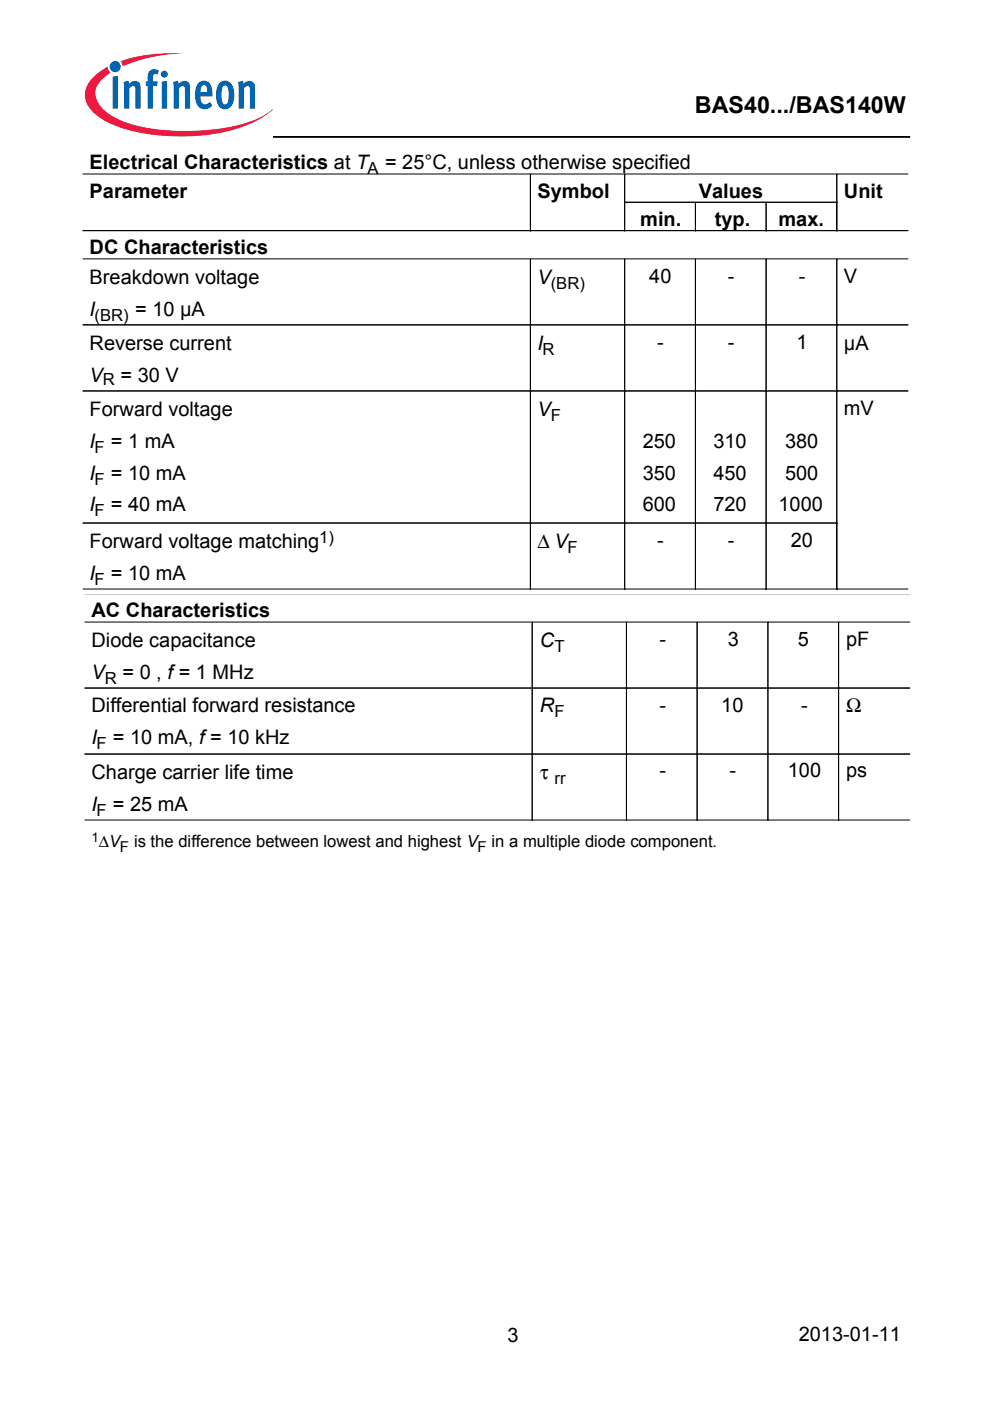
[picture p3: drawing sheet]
<svg xmlns="http://www.w3.org/2000/svg" width="210mm" height="297mm" viewBox="0 0 210 297" stroke-linecap="round" stroke-linejoin="round" font-family="sans-serif">
<path d="M58 29h134.9M58 29.1h134.9" fill="none" stroke="#000" stroke-width=".21"/>
<circle cx="24.4" cy="14.1" r="1.18" fill="#0066b3"/>
<g fill="#ed1941">
<path d="M25.5 13l.9-.3a34.7 34.7 0 0 1 12.9-1.3 34 34 0 0 0-12.6 2.4l-.7 .3-.1-.6z"/>
<path d="M19.5 16.6a12 12 0 0 1 3.3-2.5 1.61 1.61 0 0 0 .7 1.3l-.8 .5a5 5 0 0 0-2.5 4.1 6.5 6.5 0 0 0 3.7 4.7 29.2 29.2 0 0 0 13.1 3 40.5 40.5 0 0 0 18.3-2.9l2.5-1.7a17.9 17.9 0 0 1-8.6 4.5 44.6 44.6 0 0 1-23.9-.6 12.9 12.9 0 0 1-6.4-4.2 4.7 4.7 0 0 1 .6-6.2z"/>
</g>
<g fill="#0066b3">
<path d="M23.9 16.2l1.1-.1v6.9h-1.1z"/>
<path d="M26.2 17.4l1-.3 .1 .7a1.31 1.31 0 0 1 1.6-.6 1.31 1.31 0 0 1 .9 1.4v4.4h-1.1v-4.2a.55 .55 0 0 0-.4-.6 .55 .55 0 0 0-.7 .3l-.2 .3v4.2h-1.1v-4.2z"/>
<path d="M31.8 15l.9-.3 1 .3-.3 .8-.3-.1a.44 .44 0 0 0-.6 .4l-.1 1.2h1.1l-.2 .9h-.9v4.8h-1.1v-4.8h-.4v-.9h.4v-.8a1.94 1.94 0 0 1 .5-1.5z"/>
<path d="M36.7 17.4l1-.3 .1 .7a1.31 1.31 0 0 1 1.6-.6 1.31 1.31 0 0 1 .9 1.4v4.4h-1.1v-4.2a.55 .55 0 0 0-.4-.6 .55 .55 0 0 0-.7 .3l-.2 .3v4.2h-1.1v-4.2z"/>
<path d="M50.5 17.4l1-.3 .1 .7a1.31 1.31 0 0 1 1.6-.6 1.31 1.31 0 0 1 .9 1.4v4.4h-1.1v-4.2a.55 .55 0 0 0-.5-.6 .55 .55 0 0 0-.6 .3l-.2 .3v4.2h-1.1v-4.2z"/>
<path d="M34.3 17.3l1.1-.1v5.8h-1.1zM34.1 15.7a.75 .75 0 0 1 1.5 0 .75 .75 0 0 1-1.5 0z"/>
<path d="M42.8 18.3l-.3 1.2h1.4v-.8a.61 .61 0 0 0-.4-.6 .61 .61 0 0 0-.7 .2zM42.1 17.5a1.71 1.71 0 0 1 1.9-.2 1.71 1.71 0 0 1 1 1.6l.1 1.6h-2.6a1.18 1.18 0 0 0 .3 1.2 1.18 1.18 0 0 0 1.2 .3l.5-.4 .5 .8a2.02 2.02 0 0 1-2.4 .6 2.02 2.02 0 0 1-1.2-2.1v-1.8l.3-.9z"/>
<path d="M47.4 18.3a4.6 4.6 0 0 0 0 3.7l.3 .1a1.42 1.42 0 0 0 .8-1.6v-.8a1.29 1.29 0 0 0-.8-1.6zM46.7 17.5a1.75 1.75 0 0 1 2.8 1.2l.2 1.4a2.96 2.96 0 0 1-1.4 3 1.83 1.83 0 0 1-2.4-1.8l-.1-1.2a3.7 3.7 0 0 1 .9-2.6z"/>
</g>
<g fill="none" stroke="#000" stroke-width=".21">
<path d="M17.6 36.9h174.9M112.5 37v12M132.4 37v12M177.4 37v12M17.6 48.9h174.9M17.6 54.9h174.9M112.5 55v70M132.4 55v70M132.5 42.9h45M147.4 43v6M147.4 55v70M162.4 43v6"/>
<path d="M162.4 55v70M177.4 55v70M17.6 68.9h174.9M17.6 82.9h174.9M17.6 110.9h159.9M17.6 124.9h174.9M18 131.9h174.9M112.8 132v42M132.8 132v42M147.8 132v42M162.8 132v42M177.8 132v42"/>
<path d="M18 145.9h174.9M18 159.9h174.9M18 173.9h174.9"/>
</g>
<text font-size="4.9" x="147.3" y="23.9">BAS40.../BAS140W</text>
<g font-size="4.2">
<text x="19" y="35.9">Electrical Characteristics at T</text>
<text x="81.6" y="35.9">= 25°C, unless otherwise specified</text>
<text x="19" y="41.9">Parameter</text>
<text x="114" y="41.9">Symbol</text>
<text x="148.1" y="41.9">Values</text>
<text x="178.9" y="41.9">Unit</text>
<text x="135.8" y="47.9">min.</text>
<text x="151.6" y="47.9">typ.</text>
<text x="165.1" y="47.9">max.</text>
<text x="19" y="53.9">DC Characteristics</text>
<text x="137.7" y="59.9">40</text>
<text x="154.3" y="59.9">-</text>
<text x="169.4" y="59.9">-</text>
<text x="178.9" y="59.9">V</text>
<text x="19" y="60.3">Breakdown voltage</text>
<text x="114" y="60.3">V</text>
<text x="19" y="67">I</text>
<text x="28.7" y="67">= 10 µA</text>
<text x="19" y="74.3">Reverse current</text>
<text x="114" y="74.3">I</text>
<text x="139.4" y="73.9">-</text>
<text x="154.3" y="73.9">-</text>
<text x="168.8" y="73.9">1</text>
<text x="178.9" y="74.3">µA</text>
<text x="19" y="81">V</text>
<text x="25.6" y="81">= 30 V</text>
<text x="19" y="88.3">Forward voltage</text>
<text x="114" y="88.3">V</text>
<text x="178.9" y="87.9">mV</text>
<text x="19" y="95">I</text>
<text x="23.5" y="95">= 1 mA</text>
<text x="136.3" y="95">250</text>
<text x="151.3" y="95">310</text>
<text x="166.5" y="95">380</text>
<text x="19" y="101.7">I</text>
<text x="23.5" y="101.7">= 10 mA</text>
<text x="136.3" y="101.7">350</text>
<text x="151.3" y="101.7">450</text>
<text x="166.5" y="101.7">500</text>
<text x="19" y="108.4">I</text>
<text x="23.5" y="108.4">= 40 mA</text>
<text x="136.3" y="108.4">600</text>
<text x="151.3" y="108.4">720</text>
<text x="165.1" y="108.4">1000</text>
<text x="19" y="116.3">Forward voltage matching</text>
<text x="114" y="116.3">∆ V</text>
<text x="139.4" y="115.9">-</text>
<text x="154.3" y="115.9">-</text>
<text x="167.6" y="115.9">20</text>
<text x="19" y="123">I</text>
<text x="23.5" y="123">= 10 mA</text>
<text x="19.4" y="130.9">AC Characteristics</text>
<text x="19.4" y="137.3">Diode capacitance</text>
<text x="114.4" y="137.3">C</text>
<text x="139.8" y="136.9">-</text>
<text x="154.3" y="136.9">3</text>
<text x="169.2" y="136.9">5</text>
<text x="179.4" y="136.9">pF</text>
<text x="19.4" y="144">V</text>
<text x="26" y="144">= 0 , f= 1 MHz</text>
<text x="19.4" y="151">Differential forward resistance</text>
<text x="114.4" y="151">R</text>
<text x="139.8" y="151">-</text>
<text x="152.9" y="151">10</text>
<text x="169.9" y="151">-</text>
<text x="179.4" y="151">Ω</text>
<text x="19.4" y="157.7">I</text>
<text x="23.9" y="157.7">= 10 mA, f= 10 kHz</text>
<text x="19.4" y="165.1">Charge carrier life time</text>
<text x="114.4" y="165.1">τ</text>
<text x="139.8" y="164.8">-</text>
<text x="154.7" y="164.8">-</text>
<text x="167" y="164.8">100</text>
<text x="179.4" y="164.8">ps</text>
<text x="19.4" y="171.9">I</text>
<text x="23.9" y="171.9">= 25 mA</text>
<text x="107.6" y="284.6">3</text>
<text x="169.4" y="284.3">2013-01-11</text>
</g>
<g font-size="3.5">
<text x="77.9" y="37">A</text>
<text x="116.8" y="61.3">(BR)</text>
<text x="20.1" y="68.1">(BR)</text>
<text x="115" y="75.3">R</text>
<text x="21.8" y="81.7">R</text>
<text x="116.8" y="89.3">F</text>
<text x="20.1" y="96.1">F</text>
<text x="20.1" y="102.7">F</text>
<text x="20.1" y="109.5">F</text>
<text x="67.7" y="115.2">1)</text>
<text x="120.3" y="117.3">F</text>
<text x="20.1" y="124.1">F</text>
<text x="117.6" y="138.3">T</text>
<text x="22.2" y="145">R</text>
<text x="117.6" y="152.1">F</text>
<text x="20.5" y="158.8">F</text>
<text x="117.6" y="166.2">rr</text>
<text x="20.5" y="172.9">F</text>
<text x="21" y="179.6">∆V</text>
<text x="28.4" y="179.6">is the difference between lowest and highest V</text>
<text x="104.2" y="179.6">in a multiple diode component.</text>
</g>
<g font-size="3.2">
<text x="25.4" y="180.7">F</text>
<text x="101.2" y="180.7">F</text>
</g>
<text font-size="2.8" x="19.4" y="178.5">1</text>
</svg>
